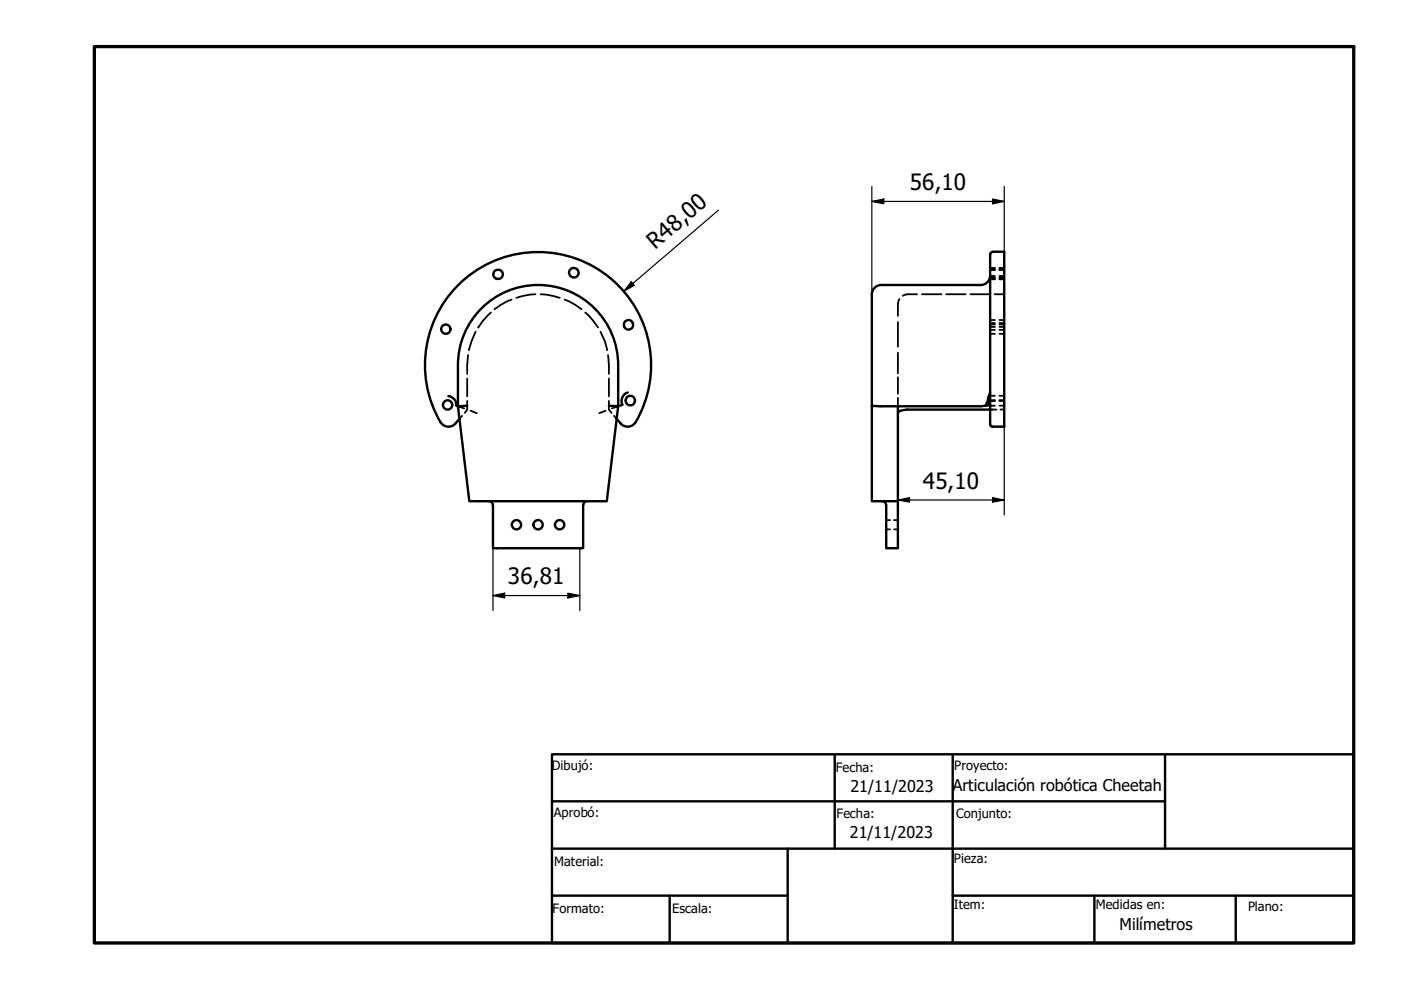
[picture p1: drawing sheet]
<svg xmlns="http://www.w3.org/2000/svg" width="297mm" height="210mm" viewBox="0 0 297 210" stroke-linecap="round" stroke-linejoin="round" font-family="sans-serif">
<!-- layer: Oculto (ISO) -->
<g fill="none" stroke="#000" stroke-width=".38">
<path d="M209.9 57.1h1M209.9 58.5h1M209.9 57.2h1M209.9 59.1h1M209.9 56.8h1M209.9 58.8h1M209.9 59.2h1M211.9 57.1h1M211.9 58.5h1M211.9 57.2h1M211.9 59.1h1M211.9 56.8h1"/>
<path d="M211.9 58.8h1M211.9 59.2h1M99.3 75.3l-.2 4M100.8 70.3l-.9 2.1-.5 1.9M104.1 66.3l-1.7 1.7-1.1 1.4M108.5 63.5l-.9 .4-2.8 1.7M113.5 62.4l-1.1 .1-2.9 .7M114.6 62.4l1.2 .1 2.9 .7M119.7 63.5l.9 .4 2.7 1.7M124.1 66.3l.6 .5 2.1 2.6M127.3 70.3a11.1 11.1 0 0 1 1.4 4M128.9 75.3l.2 4"/>
<path d="M190.4 68.3v5.2M190.4 74.8v4.4M190.4 80v3.5M190.7 63.4l-.3 1v2.6M194.4 62.4h-2l-1 .3M195.5 62.4h4.1M200.6 62.4h4.1M205.7 62.4h4.2M209.9 68.5h1M209.9 69.3h1M209.9 67.9h1M209.9 69.9h1"/>
<path d="M209.9 70.8h1M209.9 68.8h1M210.9 62.4h2M211.9 68.5h1M211.9 69.3h1M211.9 67.9h1M211.9 69.9h1M211.9 70.8h1M211.9 68.8h1M97.1 86.1l1.3 .5M98 88.2l-.6 .6M99.1 80.2v3.8"/>
<path d="M99.1 85v1.8l-.5 .7M99.8 87.1l1.3 .5M128.4 87.1l-1.3 .5M129.1 80.2v3.8M129.1 85v1.8l.6 .7M130.2 88.2l.5 .6M131.1 86.1l-1.4 .5M190.4 84.4v1.7M209.2 85.3l-.2 .7h.4M209.6 86h1.3M209.9 84l-.4 .6M209.9 86.6l.2 .2"/>
<path d="M209.9 85h1M209.9 84.9h1M209.9 83.9h1M209.9 86.8h.2M210.2 86.8h1.1M211.9 85h1M211.9 84.9h1M211.9 83.9h1M211.9 86h1M212.1 86.8h.8M187.9 112.2h.8M187.9 110.3h.8"/>
<path d="M189.5 112.2h.9M189.5 110.3h.9"/>
</g>
<!-- layer: Visible (ISO) -->
<g fill="none" stroke="#000" stroke-width=".51">
<path d="M105.3 59.1a1 1 0 0 0 1.2-1 1 1 0 0 0-1.3-.9 1 1 0 0 0-.4 1.6l.4 .3M122.3 57.1a.98 .98 0 0 0-1.4 0 .98 .98 0 0 0 .1 1.4M122.3 57.1a.98 .98 0 0 1 .1 1.4 .98 .98 0 0 1-1.4 0M209.9 58.4a2 2 0 0 1-2 2M210.4 53.4l-.2 .1-.3 .4v36.1M210.4 53.4h2.5v37.1h-2.5l-.2-.1-.3-.4M184.8 62.4v23.6M186.8 60.4a2 2 0 0 0-2 2M186.9 60.4h21M93.4 89.5a2 2 0 0 0 3.2 .3M95.1 84a1.96 1.96 0 0 1 1.7 2l.3 .1v-8.7a17 17 0 0 1 17-17 17 17 0 0 1 17 17v8.7l-2-.1M97.4 88.8l-.8 1"/>
<path d="M130.7 88.8a2.64 2.64 0 0 0 2.5 1.7l.8-.3a3.8 3.8 0 0 0 1.6-2.3 24 24 0 0 0-22.4-34.4 24 24 0 0 0-19.8 36M133.1 83.2a1.9 1.9 0 0 0-1.1 2.6l-.9 .3-2.4 20.2h-29.2l-2.4-20.2 2-.1M184.8 86v20.3h5.6v-20.2M209.6 85.8l-1.7 .3h-21.7l-1.4-.1M209.6 85.8h.3M209.9 86.8h-17.5l-1 .2a.98 .98 0 0 0-1 .6M209.9 83.2a3.4 3.4 0 0 0-.3 2.6M103.7 106.3a.73 .73 0 0 1 .8 .7M104.5 107v9.2h19.1v-9.2M124.4 106.3a.73 .73 0 0 0-.7 .7M187.1 106.3a.73 .73 0 0 1 .7 .7M190.4 106.3v9.9h-2.5v-9.2"/>
<circle cx="94.5" cy="69.8" r=".98"/>
<circle cx="133.2" cy="68.9" r="1.01"/>
<circle cx="94.9" cy="85.9" r=".98"/>
<circle cx="133.6" cy="84.9" r="1"/>
<circle cx="109.5" cy="111.3" r=".98"/>
<circle cx="114.1" cy="111.3" r=".98"/>
<circle cx="118.6" cy="111.3" r=".98"/>
</g>
<!-- layer: Borde (ISO) -->
<path d="M20 9.9h267v190h-267z" fill="none" stroke="#000" stroke-width=".7"/>
<path d="M117 159.9h170v40h-170zM177 159.9v20M202 159.9v40M247 159.9v20M117 169.9h130M117 179.9h170M167 179.9v20M117 189.9h50M142 189.9v10M202 189.9h85M232 189.9v10M262 189.9v10" fill="none" stroke="#000" stroke-width=".51"/>
<!-- layer: Cota (ISO) -->
<g fill="none" stroke="#000" stroke-width=".25">
<path d="M184.8 39.5v22.9M212.9 39.5v13.9M133.9 59.7l.6 .8-2.2 1.3zM152.3 44.5l-20 17.3M184.8 42.7l2.6-.5v1zM184.8 42.7h28.1M210.4 42.2l2.5 .5-2.5 .5zM212.9 89.5v19.7M104.5 116.2v13.2M122.9 116.2v13.2M190.4 106l2.4-.5v1zM190.4 106h22.5"/>
<path d="M210.4 105.5l2.5 .5-2.5 .5zM104.5 126.3l2.5-.5v1zM104.5 126.3h18.4M120.4 125.8l2.5 .5-2.5 .5z"/>
</g>
<g fill="#000">
<path d="M133.9 59.7l.6 .8-2.2 1.3z" fill-rule="evenodd"/>
<path d="M184.8 42.7l2.6-.5v1z" fill-rule="evenodd"/>
<path d="M210.4 42.2l2.5 .5-2.5 .5z" fill-rule="evenodd"/>
<path d="M190.4 106l2.4-.5v1z" fill-rule="evenodd"/>
<path d="M210.4 105.5l2.5 .5-2.5 .5z" fill-rule="evenodd"/>
<path d="M104.5 126.3l2.5-.5v1z" fill-rule="evenodd"/>
<path d="M120.4 125.8l2.5 .5-2.5 .5z" fill-rule="evenodd"/>
</g>
<g font-size="4.8">
<text x="192.9" y="40.3">56,10</text>
<text x="138.9" y="53" transform="rotate(-41 138.9 53)">R48,00</text>
<text x="195.6" y="103.6">45,10</text>
<text x="107.7" y="123.9">36,81</text>
</g>
<g font-size="3.4">
<text x="180.3" y="167.9">21/11/2023</text>
<text x="202" y="167.7">Articulación robótica Cheetah</text>
<text x="180.1" y="177.6">21/11/2023</text>
<text x="237.4" y="197.1">Milímetros</text>
</g>
<g font-size="2.7">
<text x="117" y="163.4">Dibujó:</text>
<text x="177.2" y="163.6">Fecha:</text>
<text x="202.3" y="163.3">Proyecto:</text>
<text x="117.4" y="173.3">Aprobó:</text>
<text x="177.4" y="173.5">Fecha:</text>
<text x="202.7" y="173.5">Conjunto:</text>
<text x="117.5" y="183.6">Material:</text>
<text x="202.2" y="183">Pieza:</text>
<text x="117.2" y="193.6">Formato:</text>
<text x="142.5" y="193.6">Escala:</text>
<text x="202.2" y="192.6">Item:</text>
<text x="232.3" y="192.7">Medidas en:</text>
<text x="264.6" y="193.1">Plano:</text>
</g>
</svg>
